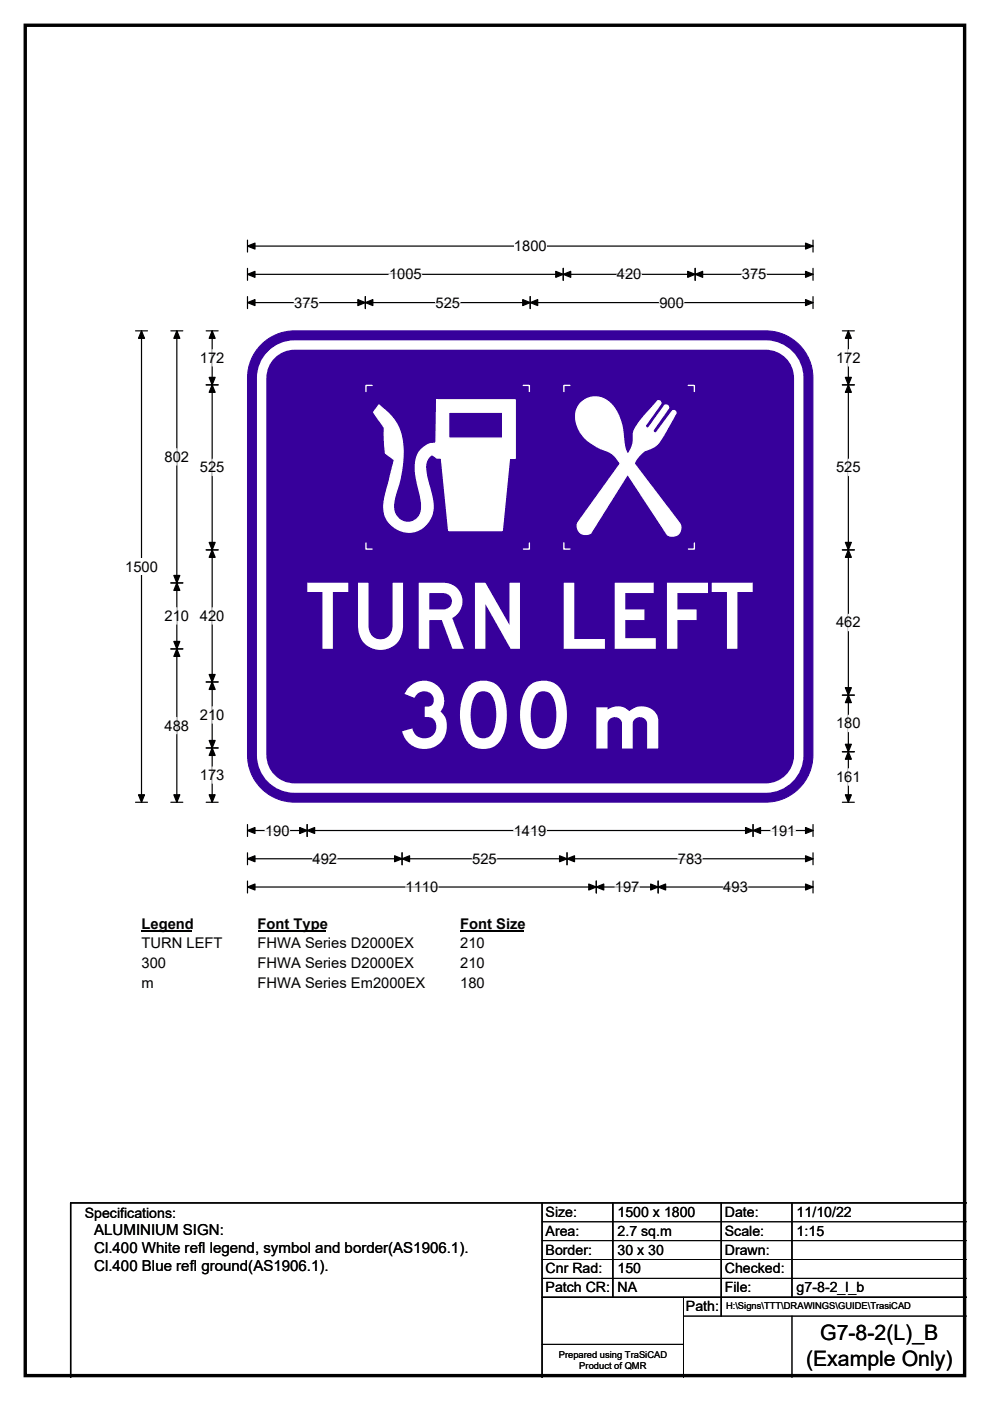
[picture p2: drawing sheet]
<svg xmlns="http://www.w3.org/2000/svg" width="210mm" height="297mm" viewBox="0 0 210 297" stroke-linecap="round" stroke-linejoin="round" font-family="sans-serif">
<path d="M5.4 5.4h199.2v286.3h-199.2z" fill="none" stroke="#000" stroke-width=".72"/>
<path d="M52.5 52.2h119.9M52.5 50.9v2.5M172.4 50.9v2.5" fill="none" stroke="#000" stroke-width=".25"/>
<path d="M52.5 52.2l1.6-.7v1.3zM170.9 51.5l1.5 .7-1.5 .6z" fill="#000" stroke="#000" stroke-width=".25"/>
<path d="M109 50.4h7v3.5h-7z" fill="#fff"/>
<g fill="none" stroke="#000" stroke-width=".25">
<path d="M52.5 58.2h119.9M52.5 56.9v2.5M119.5 56.9v2.5M147.4 56.9v2.5M172.4 56.9v2.5M28.7 70.1h2.6M30 70.1v100M52.5 62.9v2.5M52.5 64.2h119.9M77.5 62.9v2.5M112.5 62.9v2.5M172.4 62.9v2.5"/>
<path d="M28.7 170.1h2.6M52.5 174.8v2.6M52.5 176.1h119.9M65.2 174.8v2.6M159.7 174.8v2.6M172.4 174.8v2.6M52.5 180.8v2.5M52.5 186.8v2.5M52.5 182.1h119.9M52.5 188.1h119.9M85.3 180.8v2.5M120.3 180.8v2.5"/>
<path d="M126.5 186.8v2.5M139.6 186.8v2.5M172.4 180.8v2.5M172.4 186.8v2.5"/>
</g>
<g fill="#000" stroke="#000" stroke-width=".25">
<path d="M52.5 58.2l1.6-.7v1.3zM119.5 58.2l1.6-.7v1.3zM117.9 57.5l1.6 .7-1.6 .6zM145.9 57.5l1.5 .7-1.5 .6zM147.4 58.2l1.6-.7v1.3zM170.9 57.5l1.5 .7-1.5 .6zM30 70.1l.6 1.6h-1.2zM52.5 64.2l1.6-.7v1.3zM77.5 64.2l1.6-.7v1.3zM75.9 63.5l1.6 .7-1.6 .6zM110.9 63.5l1.6 .7-1.6 .6zM112.5 64.2l1.5-.7v1.3z"/>
<path d="M170.9 63.5l1.5 .7-1.5 .6zM29.4 168.5h1.2l-.6 1.6zM52.5 176.1l1.6-.6v1.2zM65.2 176.1l1.5-.6v1.2zM63.6 175.5l1.6 .6-1.6 .6zM158.1 175.5l1.6 .6-1.6 .6zM159.7 176.1l1.6-.6v1.2zM170.9 175.5l1.5 .6-1.5 .6zM52.5 182.1l1.6-.7v1.3zM52.5 188.1l1.6-.7v1.3zM85.3 182.1l1.6-.7v1.3zM83.7 181.4l1.6 .7-1.6 .6z"/>
<path d="M118.7 181.4l1.6 .7-1.6 .6zM120.3 182.1l1.6-.7v1.3zM126.5 188.1l1.6-.7v1.3zM124.9 187.4l1.6 .7-1.6 .6zM138 187.4l1.6 .7-1.6 .6zM139.6 188.1l1.6-.7v1.3zM170.9 181.4l1.5 .7-1.5 .6zM170.9 187.4l1.5 .7-1.5 .6z"/>
</g>
<g fill="none" stroke="#fff" stroke-width=".25">
<path d="M82.5 58.2h7M130.9 58.2h5.2M157.4 58.2h5.2M62.4 64.2h5.2M92.4 64.2h5.2M139.8 64.2h5.3M56.2 176.1h5.2M109 176.1h6.9M163.5 176.1h5.2M66.3 182.1h5.2M86 188.1h7M100.2 182.1h5.2"/>
<path d="M130.4 188.1h5.2M143.8 182.1h5.2M153.4 188.1h5.2"/>
</g>
<path d="M26.5 118.4h7v3.5h-7z" fill="#fff"/>
<g fill="none" stroke="#000" stroke-width=".25">
<path d="M36.2 70.1h2.6M37.5 70.1v100M43.7 70.1h2.6M45 70.1v100M178.7 70.1h2.5M179.9 70.1v100M43.7 81.6h2.6M178.7 81.6h2.5M43.7 116.6h2.6M178.7 116.6h2.5M36.2 123.6h2.6M36.2 137.6h2.6"/>
<path d="M43.7 144.6h2.6M43.7 158.6h2.6M178.7 147.4h2.5M178.7 159.4h2.5M36.2 170.1h2.6M43.7 170.1h2.6M178.7 170.1h2.5"/>
</g>
<g fill="#000" stroke="#000" stroke-width=".25">
<path d="M37.5 70.1l.6 1.6h-1.2zM45 70.1l.6 1.6h-1.2zM179.9 70.1l.7 1.6h-1.3zM45 81.6l.6 1.6h-1.2zM44.4 80h1.2l-.6 1.6zM179.9 81.6l.7 1.6h-1.3zM179.3 80h1.3l-.7 1.6zM44.4 115h1.2l-.6 1.6zM45 116.6l.6 1.6h-1.2zM179.3 115h1.3l-.7 1.6zM179.9 116.6l.7 1.6h-1.3zM37.5 123.6l.6 1.6h-1.2z"/>
<path d="M36.9 136h1.2l-.6 1.6zM36.9 122h1.2l-.6 1.6zM37.5 137.6l.6 1.6h-1.2zM44.4 143h1.2l-.6 1.6zM45 144.6l.6 1.6h-1.2zM44.4 157h1.2l-.6 1.6zM45 158.6l.6 1.6h-1.2zM179.3 145.8h1.3l-.7 1.6zM179.9 147.4l.7 1.6h-1.3zM179.3 157.8h1.3l-.7 1.6zM179.9 159.4l.7 1.6h-1.3zM36.9 168.5h1.2l-.6 1.6z"/>
<path d="M44.4 168.5h1.2l-.6 1.6zM179.3 168.5h1.3l-.7 1.6z"/>
</g>
<g fill="none" stroke="#fff" stroke-width=".25">
<path d="M45 74.1v3.5M179.9 74.1v3.5M37.5 95.1v3.5M45 97.3v3.5M179.9 97.3v3.5M37.5 128.8v3.5M45 128.8v3.5M179.9 130.2v3.5M37.5 152.1v3.5M45 149.8v3.5M179.9 151.6v3.5M45 162.6v3.5"/>
<path d="M179.9 163v3.5"/>
</g>
<path d="M30 194.1h10.8v3.4h-10.8z" fill="#fff"/>
<path d="M30 197.3h10.8" fill="none" stroke="#000" stroke-width=".32"/>
<path d="M54.6 194.1h14.4v3.4h-14.4z" fill="#fff"/>
<path d="M54.6 197.3h14.4" fill="none" stroke="#000" stroke-width=".32"/>
<path d="M97.6 194.1h13.5v3.4h-13.5z" fill="#fff"/>
<path d="M97.6 197.3h13.5" fill="none" stroke="#000" stroke-width=".32"/>
<g fill="#fff">
<path d="M30 198.2h17.1v3.5h-17.1z"/>
<path d="M54.6 198.2h33.1v3.5h-33.1z"/>
<path d="M97.6 198.2h5.2v3.5h-5.2z"/>
<path d="M30 202.4h5.2v3.5h-5.2z"/>
<path d="M54.6 202.4h33.1v3.5h-33.1z"/>
<path d="M97.6 202.4h5.2v3.5h-5.2z"/>
<path d="M30 206.6h2.6v3.5h-2.6z"/>
<path d="M54.6 206.6h35.5v3.5h-35.5z"/>
<path d="M97.6 206.6h5.2v3.5h-5.2z"/>
</g>
<path d="M55.8 72.7a9.9 9.9 0 0 1 6.7-2.6h99.9a10 10 0 0 1 10 10v80a10 10 0 0 1-10 10h-99.9a10 10 0 0 1-10-10v-80a9.9 9.9 0 0 1 3.3-7.4z" fill-rule="evenodd" fill="#37009b" stroke="#37009b" stroke-width=".21"/>
<path d="M57.9 74.9a7 7 0 0 1 4.6-1.7h99.9a7 7 0 0 1 7 6.9v80a7 7 0 0 1-7 7h-99.9a7 7 0 0 1-7-7v-80a7 7 0 0 1 2.4-5.2z" fill="none" stroke="#fff" stroke-width="2"/>
<path d="M80.4 85.9a12.1 12.1 0 0 1 4.7 6.3 23.8 23.8 0 0 1-1.1 12.2 6.1 6.1 0 0 0-.1 4.8 2.95 2.95 0 0 0 3.4 1.4 2.95 2.95 0 0 0 2.2-2.9l-.3-2.3-1-4.7-.1-1.9a4.6 4.6 0 0 1 4.4-4.9l.1-9.1h16.7v12.4h-1.2l-1.6 15.3h-11.3l-1.6-15.4h-.9l-1.2-.7-.5 .5-.4 .7a4.8 4.8 0 0 0-.1 3.4l.1 .3a30.8 30.8 0 0 1 1.3 6.5 5.3 5.3 0 0 1-6 4.9 5.3 5.3 0 0 1-4.4-6.4l2.2-8.8-1.9-1.4-.3-4.3a2.35 2.35 0 0 0-.7-2.2l-1.6-2.2zM95.2 87.4v5.5h11.4v-5.5z" fill-rule="evenodd" fill="#fff"/>
<path d="M78.9 81.7h-1.3v1.3M80.4 85.9a12.1 12.1 0 0 1 4.7 6.3 23.8 23.8 0 0 1-1.1 12.2 6.1 6.1 0 0 0-.1 4.8 2.95 2.95 0 0 0 3.4 1.4 2.95 2.95 0 0 0 2.2-2.9l-.3-2.3-1-4.7-.1-1.9a4.6 4.6 0 0 1 4.4-4.9l.1-9.1h16.7v12.4h-1.2l-1.6 15.3h-11.3l-1.6-15.4h-.9l-1.2-.7-.5 .5-.4 .7a4.8 4.8 0 0 0-.1 3.4l.1 .3a30.8 30.8 0 0 1 1.3 6.5 5.3 5.3 0 0 1-6 4.9 5.3 5.3 0 0 1-4.4-6.4l2.2-8.8-1.9-1.4-.3-4.3a2.35 2.35 0 0 0-.7-2.2l-1.6-2.2zM95.2 87.4h11.4v5.5h-11.4zM111 81.7h1.3v1.3M77.6 115.1v1.3h1.3M112.3 115.1v1.3h-1.3" fill="none" stroke="#fff" stroke-width=".28"/>
<path d="M123.1 85.5a4.5 4.5 0 0 1 7.3 1.1l1.2 2.6 .5 1.9 .4 3.8 .3 .9 .4 .4 .6-.8 .4-1.1 .2-2.7 .4-.9 1.4-1.9 3.4-3.8 .5 .1v.5l-3.2 4.5 .2 .6h.5l3.5-4.8 .5 .1 .2 .5-3.3 4.7v.3l.2 .3 .5-.1 3.5-4.6h.3l.4 .4-3 5.3a4.8 4.8 0 0 1-3.3 2.6l-.5 .2-1.1 1.1-1 1.6 9.7 12.7 .2 1.1-.4 1.1-1.1 .5-.9-.1-.5-.3-8.4-12.8-7.8 12.5-.9 .3-1-.2a1.92 1.92 0 0 1-1-1.9l9.2-12.9-1.3-1.8-1.2-.7a11.7 11.7 0 0 1-6-4.2 5.2 5.2 0 0 1 0-6.1z" fill-rule="evenodd" fill="#fff"/>
<path d="M120.9 81.7h-1.3v1.3M123.1 85.5a4.5 4.5 0 0 1 7.3 1.1l1.2 2.6 .5 1.9 .4 3.8 .3 .9 .4 .4 .6-.8 .4-1.1 .2-2.7 .4-.9 1.4-1.9 3.4-3.8 .5 .1v.5l-3.2 4.5 .2 .6h.5l3.5-4.8 .5 .1 .2 .5-3.3 4.7v.3l.2 .3 .5-.1 3.5-4.6h.3l.4 .4-3 5.3a4.8 4.8 0 0 1-3.3 2.6l-.5 .2-1.1 1.1-1 1.6 9.7 12.7 .2 1.1-.4 1.1-1.1 .5-.9-.1-.5-.3-8.4-12.8-7.8 12.5-.9 .3-1-.2a1.92 1.92 0 0 1-1-1.9l9.2-12.9-1.3-1.8-1.2-.7a11.7 11.7 0 0 1-6-4.2 5.2 5.2 0 0 1 0-6.1zM146 81.7h1.3v1.3M119.6 115.1v1.3h1.3M147.3 115.1v1.3h-1.3" fill="none" stroke="#fff" stroke-width=".28"/>
<path d="M115 255v37M130 255v20M153 255v24M168 255v20M205 255h-190v37M115 275h90" fill="none" stroke="#000" stroke-width=".3"/>
<path d="M115 259h90M115 263h90M115 267h90M115 271h90M145 279h60M145 275v17M168 279v13M115 285h30" fill="none" stroke="#000" stroke-width=".21"/>
<g font-size="19.5" fill="#fff">
<text x="64.8" y="137.6">TURN LEFT</text>
<text x="82.8" y="158.6">300</text>
</g>
<text font-size="16.7" fill="#fff" x="124.1" y="158.7">m</text>
<g font-size="4.5">
<text x="174" y="284.2">G7-8-2(L)_B</text>
<text x="171" y="289.6">(Example Only)</text>
</g>
<g font-size="3.2">
<text x="20" y="261.9">ALUMINIUM SIGN:</text>
<text x="20" y="265.7">Cl.400 White refl legend, symbol and border(AS1906.1).</text>
<text x="20" y="269.6">Cl.400 Blue refl ground(AS1906.1).</text>
</g>
<g font-size="3.1">
<text x="109" y="53.2">1800</text>
<text x="82.5" y="59.2">1005</text>
<text x="130.9" y="59.2">420</text>
<text x="157.4" y="59.2">375</text>
<text x="62.4" y="65.2">375</text>
<text x="92.4" y="65.2">525</text>
<text x="139.8" y="65.2">900</text>
<text x="42.4" y="76.9">172</text>
<text x="177.3" y="76.9">172</text>
<text x="34.9" y="97.9">802</text>
<text x="42.4" y="100.1">525</text>
<text x="177.3" y="100.1">525</text>
<text x="26.5" y="121.2">1500</text>
<text x="34.9" y="131.6">210</text>
<text x="42.4" y="131.6">420</text>
<text x="177.3" y="133">462</text>
<text x="34.9" y="154.9">488</text>
<text x="42.4" y="152.6">210</text>
<text x="177.3" y="154.4">180</text>
<text x="42.4" y="165.4">173</text>
<text x="177.3" y="165.8">161</text>
<text x="56.2" y="177.1">190</text>
<text x="109" y="177.1">1419</text>
<text x="163.5" y="177.1">191</text>
<text x="66.3" y="183.1">492</text>
<text x="100.2" y="183.1">525</text>
<text x="143.8" y="183.1">783</text>
<text x="86" y="189.1">1110</text>
<text x="130.4" y="189.1">197</text>
<text x="153.4" y="189.1">493</text>
<text x="30" y="196.9">Legend</text>
<text x="54.6" y="196.9">Font Type</text>
<text x="97.6" y="196.9">Font Size</text>
<text x="30" y="201">TURN LEFT</text>
<text x="54.6" y="201">FHWA Series D2000EX</text>
<text x="97.6" y="201">210</text>
<text x="30" y="205.2">300</text>
<text x="30" y="209.4">m</text>
<text x="54.6" y="205.2">FHWA Series D2000EX</text>
<text x="54.6" y="209.4">FHWA Series Em2000EX</text>
<text x="97.6" y="205.2">210</text>
<text x="97.6" y="209.4">180</text>
</g>
<g font-size="3">
<text x="115.7" y="258">Size:</text>
<text x="131" y="258">1500 x 1800</text>
<text x="153.7" y="258">Date:</text>
<text x="169" y="258">11/10/22</text>
<text x="18" y="258.2">Specifications:</text>
<text x="115.7" y="262">Area:</text>
<text x="131" y="262">2.7 sq.m</text>
<text x="153.7" y="262">Scale:</text>
<text x="169" y="262">1:15</text>
<text x="115.7" y="266">Border:</text>
<text x="115.7" y="270">Cnr Rad:</text>
<text x="131" y="266">30 x 30</text>
<text x="131" y="270">150</text>
<text x="153.7" y="266">Drawn:</text>
<text x="153.7" y="270">Checked:</text>
<text x="115.7" y="274">Patch CR:</text>
<text x="131" y="274">NA</text>
<text x="153.7" y="274">File:</text>
<text x="169" y="274">g7-8-2_l_b</text>
<text x="145.5" y="278">Path:</text>
</g>
<g font-size="2">
<text x="154" y="277.6">H:\Signs\TTT\DRAWINGS\GUIDE\TrasiCAD</text>
<text x="118.5" y="287.8">Prepared using TraSiCAD</text>
<text x="122.9" y="290.2">Product of QMR</text>
</g>
</svg>
